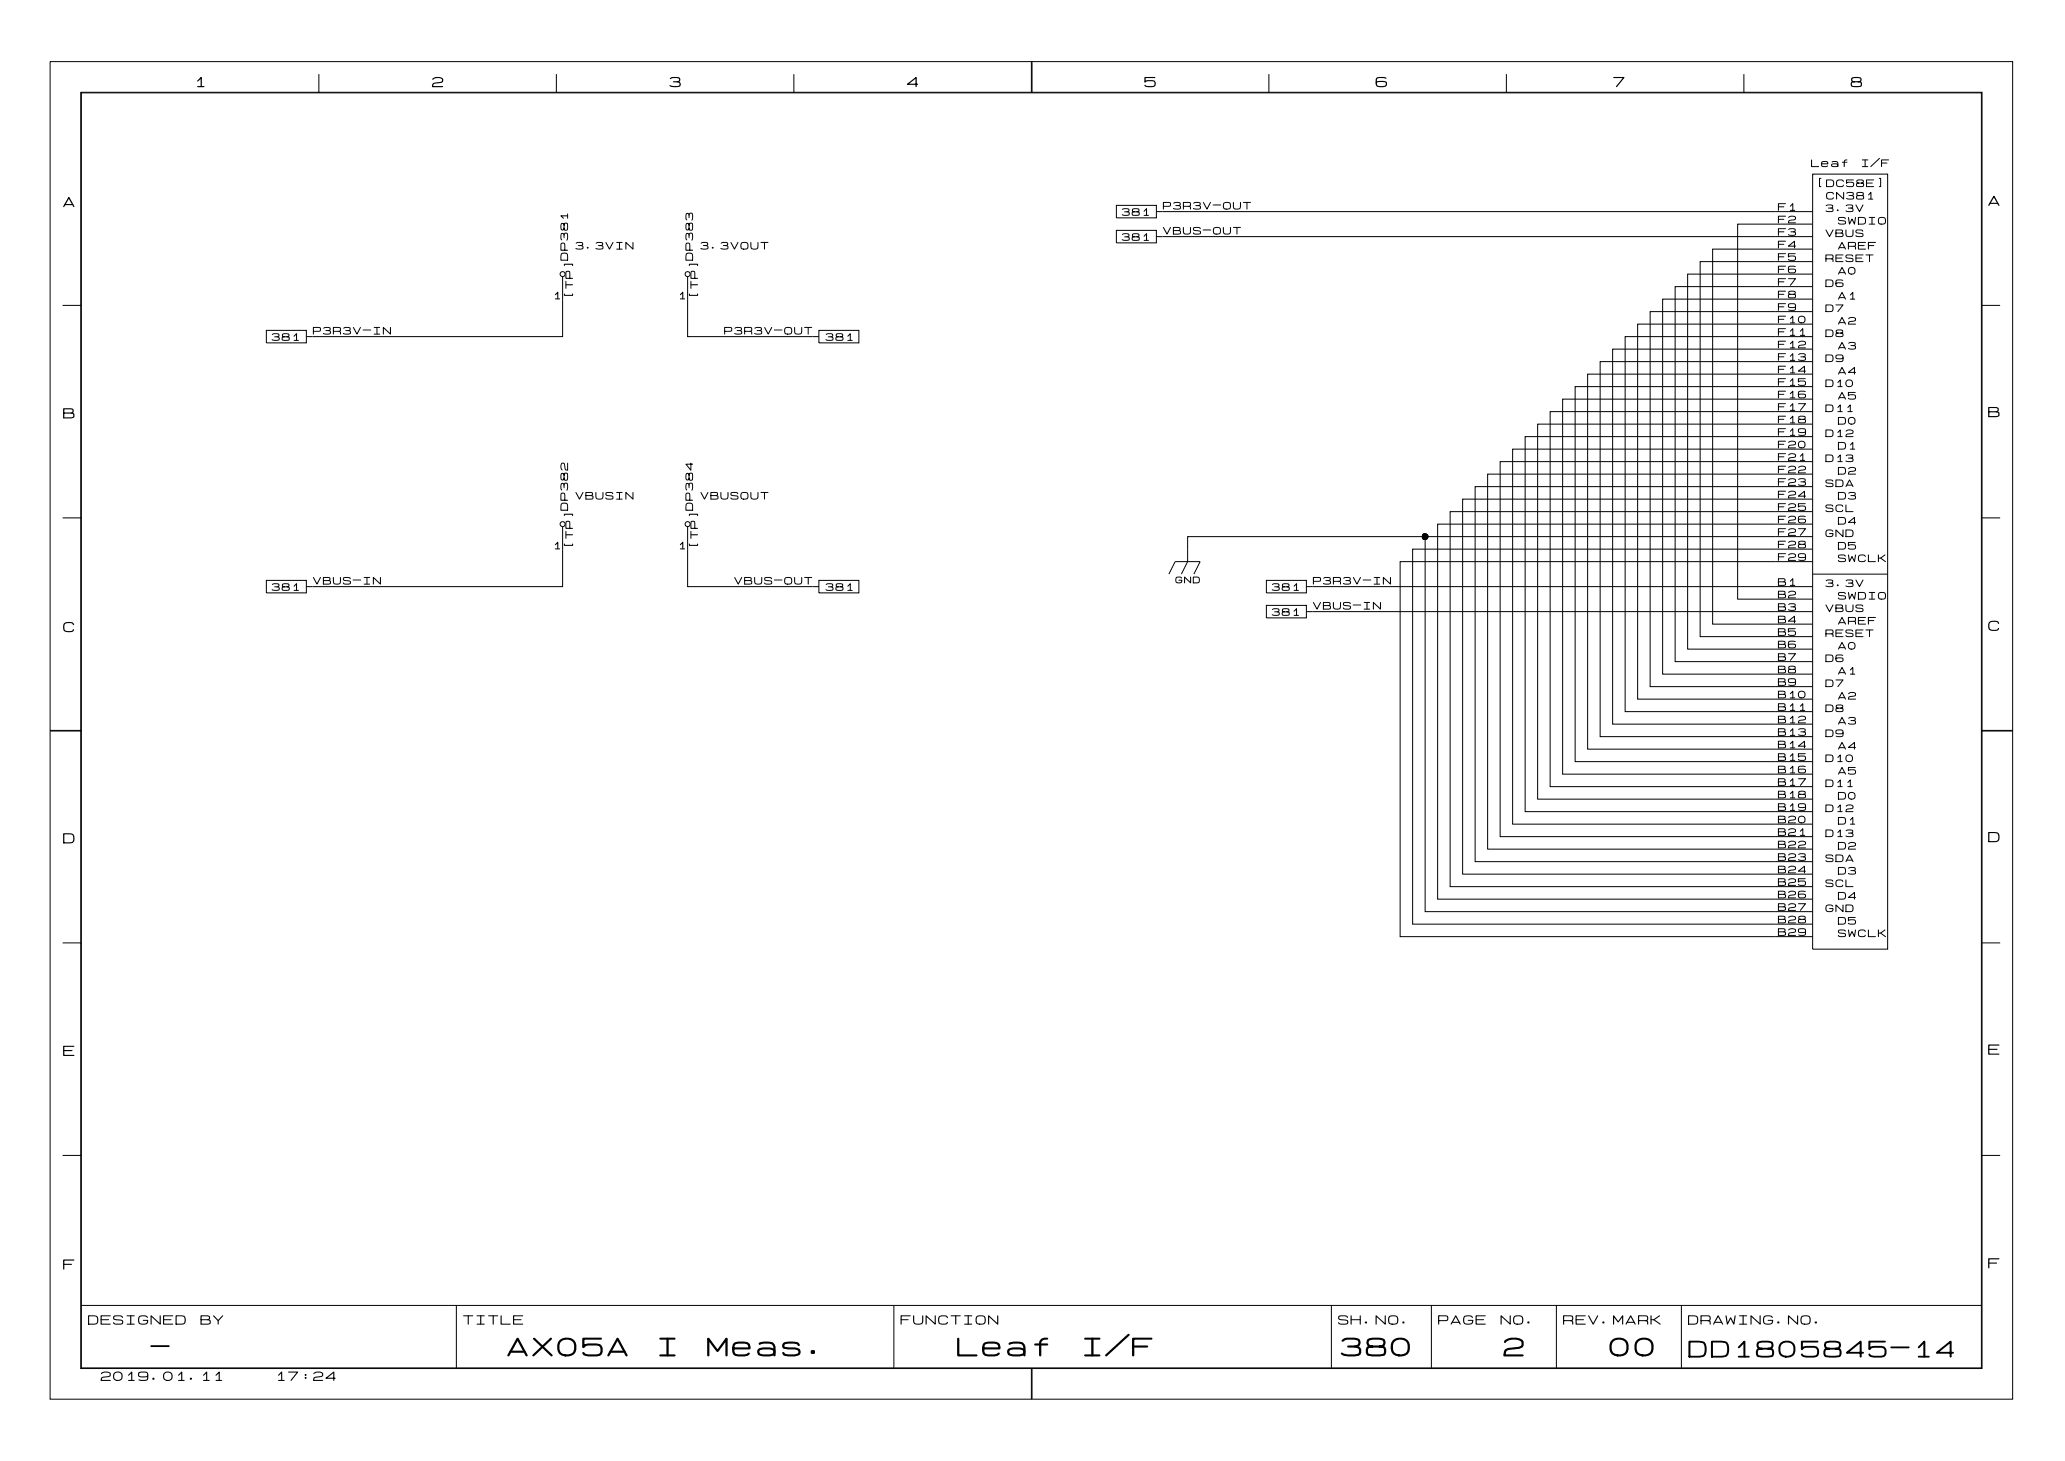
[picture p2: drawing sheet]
<svg xmlns="http://www.w3.org/2000/svg" width="297mm" height="210mm" viewBox="0 0 297 210" stroke-linecap="round" stroke-linejoin="round" font-family="sans-serif">
<g fill="none" stroke="#000" stroke-width=".14">
<path d="M7.2 8.9h282v192.1h-282zM11.6 13.3h273.2v183.3h-273.2zM11.7 13.3h273v183.2h-273zM45.8 10.6v2.7M79.9 10.6v2.7M114.1 10.6v2.7M148.2 8.9v4.4M148.3 8.9v4.4M182.3 10.6v2.7M216.4 10.6v2.7M250.6 10.6v2.7M80.8 39.7v8.7h-36.8"/>
<path d="M98.8 39.7v8.7h18.9M160.4 33.1h5.7v1.8h-5.7zM160.4 29.5h5.7v1.8h-5.7zM166.1 30.4h94.3M260.4 25h10.8v111.4h-10.8zM260.4 32.2h-10.7v53.9h5.3M260.4 37.6h-16.1v53.9h16.1M260.4 39.4h-17.9v53.9h17.9M260.4 35.8h-14.3v53.9h14.3M260.4 34h-94.3M9 43.9h2.7M38.3 47.5h5.7v1.8h-5.7z"/>
<path d="M117.7 47.5h5.7v1.8h-5.7zM255 57.3h-30.5v53.9h30.5M255 53.8h-26.9v53.8h26.9M255 57.3h5.4M255 53.8h5.4M260.4 59.1h-37.7v53.9h32.3M260.4 55.5h-34.1v53.9h28.7M260.4 52h-30.5v53.8h25.1M260.4 48.4h-26.9v53.8h26.9M260.4 50.2h-28.7v53.8h28.7M260.4 44.8h-23.3v53.8h23.3M260.4 46.6h-25.1v53.8h25.1"/>
<path d="M260.4 41.2h-19.7v53.9h19.7M260.4 43h-21.5v53.9h21.5M284.7 43.9h2.7M9 74.4h2.7M80.8 78.9v5.4h-35.9M80.8 75.7v3.2M98.8 78.9v5.4h18M98.8 75.7v3.2M170.6 78.9v1.8l-.9 1.8M204.8 77.1h-34.2v1.8M204.8 77.1v53.9h55.6M204.8 77.1h50.2"/>
<path d="M255 69.9h-43.1v53.9h48.5M255 73.5h-46.7v53.9h52.1M255 75.3h-48.5v53.9h53.9M255 78.9h-52v53.9h57.4M255 69.9h5.4M255 75.3h5.4M255 73.5h5.4M255 78.9h5.4M255 77.1h5.4M260.4 71.7h-50.3v53.9h50.3M260.4 66.3h-44.9v53.9h39.5M260.4 68.1h-46.7v53.9h41.3"/>
<path d="M260.4 62.7h-41.3v53.9h41.3M260.4 64.5h-43.1v53.9h43.1M260.4 60.9h-39.5v53.9h39.5M284.7 74.4h2.7M38.3 83.4h5.7v1.8h-5.7zM44 84.3h.9M116.8 84.3h.9M117.7 83.4h5.7v1.8h-5.7zM167.9 82.5l.9-1.8h3.6l-.9 1.8M181.9 87h5.8v1.8h-5.8zM181.9 83.4h5.8v1.8h-5.8zM187.7 87.9h.9"/>
<path d="M188.6 87.9h71.8M255 80.7h-53.8v53.9h59.2M255 86.1h5.4M255 80.7h5.4M260.4 84.3h-72.7M260.4 82.5h10.8M7.2 105h4.5M7.2 104.9h4.5M255 109.4h5.4M255 107.6h5.4M255 105.8h5.4M255 113h5.4"/>
<path d="M255 111.2h5.4M284.7 104.9h4.5M284.7 105h4.5M9 135.5h2.7M255 122h5.4M255 120.2h5.4M284.7 135.5h2.7M9 166h2.7M284.7 166h2.7M11.7 187.6h273M65.6 187.6v8.9M128.4 187.6v8.9"/>
<path d="M148.2 196.5v4.5M148.3 196.5v4.5M191.3 187.6v8.9M205.7 187.6v8.9M223.6 187.6v8.9M241.6 187.6v8.9"/>
<circle cx="80.8" cy="39.4" r=".36"/>
<circle cx="98.8" cy="39.4" r=".36"/>
<circle cx="80.8" cy="75.3" r=".36"/>
<circle cx="98.8" cy="75.3" r=".36"/>
</g>
<path d="M204.5 76.7l.2-.1 .5 .2v.3l-.1 .3-.4 .2-.3-.1-.1-.3v-.3z" fill="#000"/>
<g font-size="3.6">
<text x="72.8" y="195.4">AX05A</text>
<text x="94.3" y="195.4">I</text>
<text x="101.5" y="195.4">Meas.</text>
<text x="137.4" y="195.4">Leaf</text>
<text x="155.3" y="195.4">I/F</text>
<text x="192.5" y="195.4">380</text>
<text x="215.8" y="195.4">2</text>
<text x="231.1" y="195.4">00</text>
</g>
<g font-size="3.2">
<text x="21.6" y="195.3">-</text>
<text x="242.5" y="195.5">DD1805845-14</text>
</g>
<g font-size="2">
<text x="27.9" y="12.8">1</text>
<text x="62" y="12.8">2</text>
<text x="96.1" y="12.8">3</text>
<text x="130.2" y="12.8">4</text>
<text x="164.3" y="12.8">5</text>
<text x="197.6" y="12.8">6</text>
<text x="231.7" y="12.8">7</text>
<text x="265.8" y="12.8">8</text>
<text x="285.6" y="29.8">A</text>
<text x="9" y="30">A</text>
<text x="9" y="60.4">B</text>
<text x="285.6" y="60.2">B</text>
<text x="9" y="91.1">C</text>
<text x="285.6" y="90.9">C</text>
<text x="9" y="121.4">D</text>
<text x="285.6" y="121.3">D</text>
<text x="9" y="152">E</text>
<text x="285.6" y="151.8">E</text>
<text x="9" y="182.7">F</text>
<text x="285.6" y="182.5">F</text>
</g>
<g font-size="1.8">
<text x="12.6" y="190.6">DESIGNED</text>
<text x="28.7" y="190.6">BY</text>
<text x="66.5" y="190.6">TITLE</text>
<text x="129.3" y="190.6">FUNCTION</text>
<text x="192.2" y="190.6">SH.NO.</text>
<text x="206.6" y="190.6">PAGE</text>
<text x="215.5" y="190.6">NO.</text>
<text x="224.5" y="190.6">REV.MARK</text>
<text x="242.5" y="190.6">DRAWING.NO.</text>
<text x="14.4" y="198.6">2019.01.11</text>
<text x="39.5" y="198.6">17:24</text>
</g>
<g font-size="1.4">
<text x="260.2" y="24.2">Leaf</text>
<text x="260.9" y="27.1">[DC58E]</text>
<text x="262.3" y="28.9">CN381</text>
<text x="267.3" y="24.2">I/F</text>
<text x="161.1" y="31.2">381</text>
<text x="161.1" y="34.8">381</text>
<text x="167" y="30.3">P3R3V-OUT</text>
<text x="167" y="33.9">VBUS-OUT</text>
<text x="255.4" y="35.9">F4</text>
<text x="255.4" y="34.1">F3</text>
<text x="255.4" y="32.3">F2</text>
<text x="255.4" y="30.5">F1</text>
<text x="262.2" y="34.2">VBUS</text>
<text x="262.2" y="30.7">3.3V</text>
<text x="264" y="32.4">SWDIO</text>
<text x="81.8" y="37.5" transform="rotate(-90 81.8 37.5)">DP381</text>
<text x="82.6" y="36">3.3VIN</text>
<text x="99.8" y="37.5" transform="rotate(-90 99.8 37.5)">DP383</text>
<text x="100.6" y="36">3.3VOUT</text>
<text x="255.4" y="41.2">F7</text>
<text x="255.4" y="39.5">F6</text>
<text x="255.4" y="37.7">F5</text>
<text x="262.2" y="41.4">D6</text>
<text x="262.2" y="37.8">RESET</text>
<text x="264" y="36">AREF</text>
<text x="264" y="39.6">A0</text>
<text x="79.4" y="43.2">1</text>
<text x="82.5" y="43" transform="rotate(-90 82.5 43)">[TP]</text>
<text x="97.4" y="43.2">1</text>
<text x="100.5" y="43" transform="rotate(-90 100.5 43)">[TP]</text>
<text x="255.4" y="46.6">F10</text>
<text x="255.4" y="44.8">F9</text>
<text x="255.4" y="43">F8</text>
<text x="262.2" y="45">D7</text>
<text x="264" y="46.8">A2</text>
<text x="264" y="43.2">A1</text>
<text x="39" y="49.2">381</text>
<text x="44.9" y="48.3">P3R3V-IN</text>
<text x="104" y="48.3">P3R3V-OUT</text>
<text x="118.5" y="49.2">381</text>
<text x="255.4" y="48.4">F11</text>
<text x="255.4" y="50.2">F12</text>
<text x="255.4" y="52">F13</text>
<text x="255.4" y="53.8">F14</text>
<text x="262.2" y="52.2">D9</text>
<text x="262.2" y="48.6">D8</text>
<text x="264" y="50.4">A3</text>
<text x="255.4" y="55.6">F15</text>
<text x="255.4" y="57.4">F16</text>
<text x="255.4" y="59.2">F17</text>
<text x="262.2" y="59.4">D11</text>
<text x="262.2" y="55.8">D10</text>
<text x="264" y="57.6">A5</text>
<text x="264" y="54">A4</text>
<text x="255.4" y="61">F18</text>
<text x="255.4" y="62.8">F19</text>
<text x="255.4" y="64.6">F20</text>
<text x="262.2" y="63">D12</text>
<text x="264" y="61.2">D0</text>
<text x="264" y="64.8">D1</text>
<text x="82.6" y="72">VBUSIN</text>
<text x="100.6" y="72">VBUSOUT</text>
<text x="255.4" y="66.4">F21</text>
<text x="255.4" y="68.2">F22</text>
<text x="255.4" y="70">F23</text>
<text x="255.4" y="71.8">F24</text>
<text x="262.2" y="66.6">D13</text>
<text x="262.2" y="70.2">SDA</text>
<text x="264" y="68.4">D2</text>
<text x="264" y="72">D3</text>
<text x="81.8" y="73.4" transform="rotate(-90 81.8 73.4)">DP382</text>
<text x="99.8" y="73.4" transform="rotate(-90 99.8 73.4)">DP384</text>
<text x="255.4" y="73.6">F25</text>
<text x="255.4" y="75.4">F26</text>
<text x="255.4" y="77.2">F27</text>
<text x="262.2" y="77.3">GND</text>
<text x="262.2" y="73.8">SCL</text>
<text x="264" y="75.6">D4</text>
<text x="79.4" y="79.1">1</text>
<text x="82.5" y="78.9" transform="rotate(-90 82.5 78.9)">[TP]</text>
<text x="97.4" y="79.1">1</text>
<text x="100.5" y="78.9" transform="rotate(-90 100.5 78.9)">[TP]</text>
<text x="255.4" y="79">F28</text>
<text x="255.4" y="80.8">F29</text>
<text x="264" y="79.1">D5</text>
<text x="264" y="80.9">SWCLK</text>
<text x="39" y="85.1">381</text>
<text x="44.9" y="84.2">VBUS-IN</text>
<text x="105.4" y="84.2">VBUS-OUT</text>
<text x="118.5" y="85.1">381</text>
<text x="182.7" y="85.1">381</text>
<text x="182.7" y="88.7">381</text>
<text x="188.6" y="84.2">P3R3V-IN</text>
<text x="188.6" y="87.8">VBUS-IN</text>
<text x="255.4" y="84.4">B1</text>
<text x="255.4" y="86.1">B2</text>
<text x="255.4" y="87.9">B3</text>
<text x="255.4" y="89.7">B4</text>
<text x="262.2" y="84.5">3.3V</text>
<text x="262.2" y="88.1">VBUS</text>
<text x="264" y="89.9">AREF</text>
<text x="264" y="86.3">SWDIO</text>
<text x="255.4" y="91.5">B5</text>
<text x="255.4" y="93.3">B6</text>
<text x="255.4" y="95.1">B7</text>
<text x="262.2" y="95.3">D6</text>
<text x="262.2" y="91.7">RESET</text>
<text x="264" y="93.5">A0</text>
<text x="255.4" y="96.9">B8</text>
<text x="255.4" y="98.7">B9</text>
<text x="255.4" y="100.5">B10</text>
<text x="262.2" y="98.9">D7</text>
<text x="264" y="97.1">A1</text>
<text x="264" y="100.7">A2</text>
<text x="255.4" y="102.3">B11</text>
<text x="255.4" y="104.1">B12</text>
<text x="255.4" y="105.9">B13</text>
<text x="255.4" y="107.7">B14</text>
<text x="262.2" y="102.5">D8</text>
<text x="262.2" y="106.1">D9</text>
<text x="264" y="104.3">A3</text>
<text x="264" y="107.9">A4</text>
<text x="255.4" y="109.5">B15</text>
<text x="255.4" y="111.3">B16</text>
<text x="255.4" y="113.1">B17</text>
<text x="262.2" y="113.3">D11</text>
<text x="262.2" y="109.7">D10</text>
<text x="264" y="111.5">A5</text>
<text x="255.4" y="114.9">B18</text>
<text x="255.4" y="116.7">B19</text>
<text x="255.4" y="118.5">B20</text>
<text x="262.2" y="116.9">D12</text>
<text x="264" y="115.1">D0</text>
<text x="264" y="118.7">D1</text>
<text x="255.4" y="120.3">B21</text>
<text x="255.4" y="122.1">B22</text>
<text x="255.4" y="123.9">B23</text>
<text x="255.4" y="125.7">B24</text>
<text x="262.2" y="120.5">D13</text>
<text x="262.2" y="124">SDA</text>
<text x="264" y="122.2">D2</text>
<text x="264" y="125.8">D3</text>
<text x="255.4" y="127.5">B25</text>
<text x="255.4" y="129.3">B26</text>
<text x="255.4" y="131">B27</text>
<text x="262.2" y="131.2">GND</text>
<text x="262.2" y="127.6">SCL</text>
<text x="264" y="129.4">D4</text>
<text x="255.4" y="132.8">B28</text>
<text x="255.4" y="134.6">B29</text>
<text x="264" y="134.8">SWCLK</text>
<text x="264" y="133">D5</text>
</g>
<text font-size="1.3" x="168.8" y="84">GND</text>
</svg>
